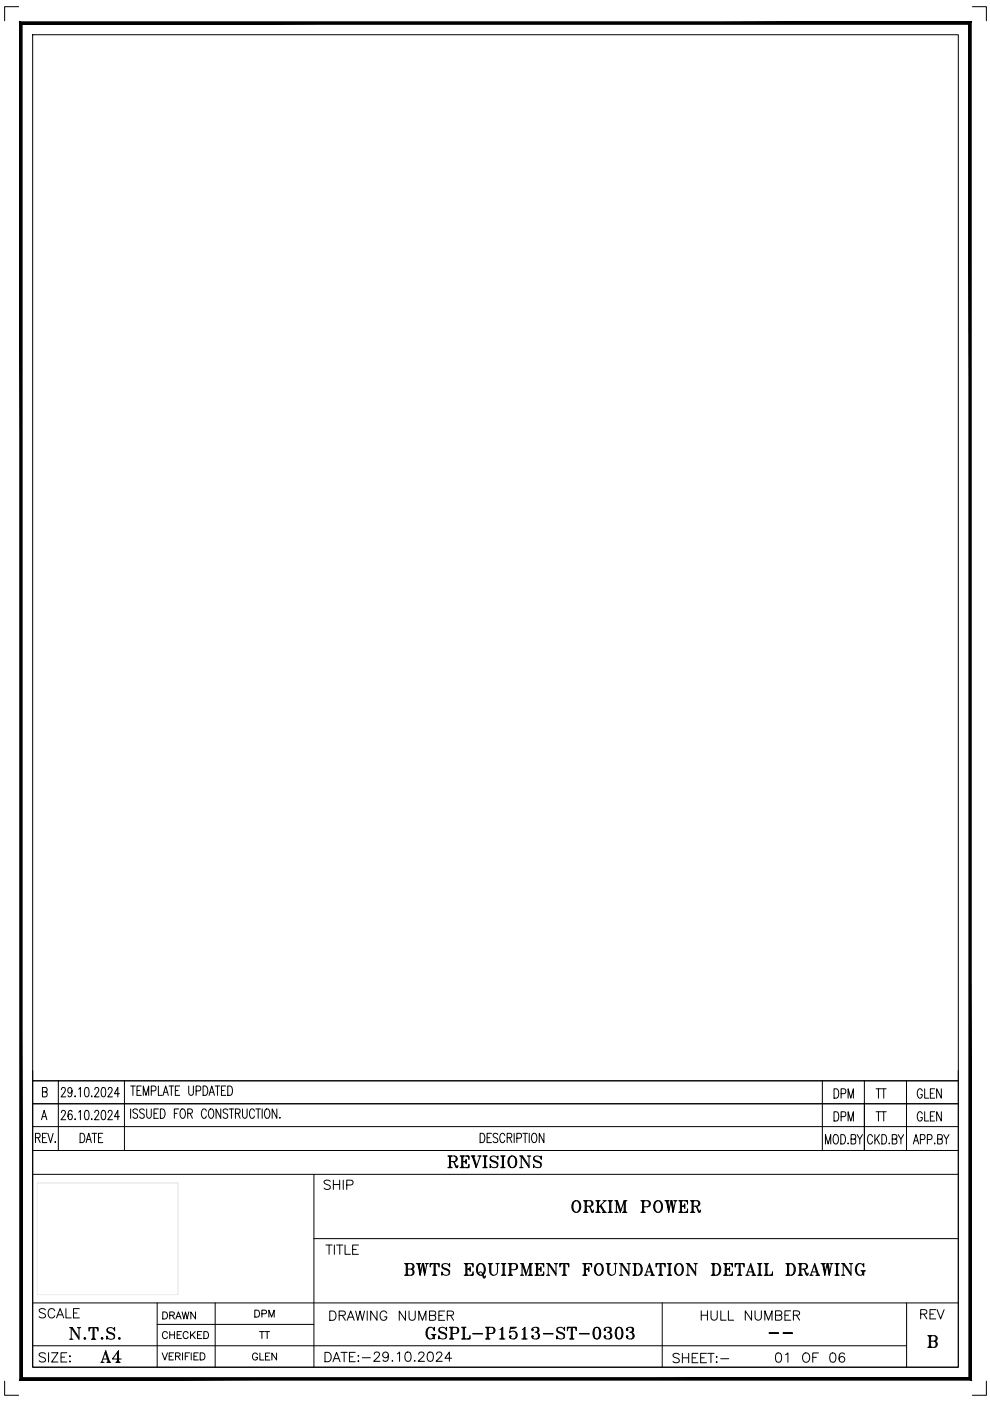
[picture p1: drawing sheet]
<svg xmlns="http://www.w3.org/2000/svg" width="210mm" height="297mm" viewBox="0 0 210 297" stroke-linecap="round" stroke-linejoin="round" font-family="sans-serif">
<!-- layer: Title Block -->
<g fill="none" stroke="#000" stroke-width=".21">
<path d="M3.9 1.4h-2.9v3M6.9 7.4h196.3v282.5h-196.3zM206.2 1.4h2.9v3M6.9 227v62.9h196.3v-62.9M6.9 238.9h196.3M6.9 234h196.3M6.9 229.2h196.3M8.8 237.4l.6-2 .5 2M9 231.5l.9-.1 .1-.3-.1-.4-.9-.1v2h.7l.2-.2 .1-.5-.3-.4M9 236.7h.7M12.4 229.2v14.7M13 235.9l.1-.3a.45 .45 0 0 1 .6-.1 .45 .45 0 0 1 .1 .7l-.9 1.2h1"/>
<path d="M13 231l.1-.2a.45 .45 0 0 1 .6-.1 .45 .45 0 0 1 .1 .6l-.9 1.3h1M15.3 235.7l-.1-.2-.4-.1a1.36 1.36 0 0 0 0 2 .58 .58 0 0 0 .5-.7 .58 .58 0 0 0-.7-.4l-.2 .4M15.3 231.2l-.2 .5a.54 .54 0 0 1-.7-.5 .54 .54 0 0 1 .7-.5 1.57 1.57 0 0 1-.3 1.9l-.3-.1-.1-.2M15.8 232.5h.2zM15.9 237.2v.2zM16.7 235.8l.3-.4v2M16.7 230.9l.3-.3v2M18.1 235.5l.4-.1a1.36 1.36 0 0 1 0 2h-.2a1.54 1.54 0 0 1-.2-1.9zM18.1 230.7l.4-.1a1.36 1.36 0 0 1 0 2h-.2a1.57 1.57 0 0 1-.2-1.9zM19.5 237.2v.2zM19.5 232.4v.2zM20.1 235.9l.3-.5h.3l.2 .4-.2 .7-.7 .9h1"/>
<path d="M20.1 231l.3-.4 .4 .1 .1 .2-.2 .7-.7 1h1M21.7 235.5l.3-.1a1.36 1.36 0 0 1 0 2h-.1a1.46 1.46 0 0 1-.2-1.9zM21.7 230.7l.3-.1a1.36 1.36 0 0 1 0 2h-.1a1.5 1.5 0 0 1-.2-1.9zM22.9 235.9l.3-.5h.3l.3 .4-.2 .7-.8 .9h1M22.9 231l.2-.3 .4-.1 .2 .2 .1 .3-1 1.5h1M25.3 236.7h-1l.7-1.3v2M25.3 231.9h-1l.7-1.3v2M26.4 229.2v14.7M27.7 235.1v2M27.7 230.3h1M28.2 230.3v1.9M29 231.2h.6"/>
<path d="M29.2 235.4a.52 .52 0 0 0-.6-.3 .52 .52 0 0 0-.4 .5l.1 .3 .7 .3a.53 .53 0 0 1 0 .9 .53 .53 0 0 1-.8-.3M30 230.3h-1v1.9h1M30.4 232.2v-1.9l.6 1.9 .5-1.9v1.9M30.6 235.4a.49 .49 0 0 0-.7-.3 .49 .49 0 0 0-.2 .7l.6 .4a.53 .53 0 0 1 .2 .8 .53 .53 0 0 1-.9-.2M31.1 235.1v1.4a.49 .49 0 0 0 .2 .5 .49 .49 0 0 0 .6 0l.2-.5v-1.4M32.1 231.3l.8-.1 .2-.3-.2-.5-.8-.1v1.9M32.6 236.1h.6M33.6 235.1h-1v2h1M33.6 230.3v1.9h.8M34 235.1h.5a1.2 1.2 0 0 1 0 2h-.5zM34.6 232.2l.5-1.9 .6 1.9M34.8 231.6h.7"/>
<path d="M35.8 230.3h1M36.3 230.3v1.9M37 236.1h.5M37.2 231.2h.5M37.9 235.1h-.9v2M38.1 230.3h-.9v1.9h.9M38.4 235.2l.2-.1a.93 .93 0 0 1 .6 1.5 .5 .5 0 0 1-.8 .4l-.2-.7v-.7zM39.8 236.1l.8-.1 .2-.3-.2-.5-.8-.1v2M40 230.3l.1 1.7a.48 .48 0 0 0 .4 .2 .48 .48 0 0 0 .4-.2l.1-1.7M40.3 236.1l.5 1M41.6 231.3h.6l.4-.4a.54 .54 0 0 0-.4-.6h-.6v1.9M43.1 230.3h.4a1.2 1.2 0 0 1 0 1.9h-.4z"/>
<path d="M43.8 235.6a.49 .49 0 0 0-.8-.4 1.38 1.38 0 0 0 .1 1.9 .55 .55 0 0 0 .7-.5M44.3 232.2l.6-1.9 .6 1.9M44.5 235.2l.1-.1a1.05 1.05 0 0 1 .6 1.7l-.3 .3a1.1 1.1 0 0 1-.6-1.7zM44.5 231.6h.8M45.6 230.3h1M46.1 230.3v1.9M46.8 235.1v2l-1-2v2M47 231.2h.5M47.9 230.3h-.9v1.9h.9M48.3 235.4a.51 .51 0 0 0-.6-.3 .51 .51 0 0 0-.4 .5l.1 .3 .8 .3a.52 .52 0 0 1-.1 .9 .52 .52 0 0 1-.8-.3M48.3 230.3h.5a1.23 1.23 0 0 1 0 1.9h-.5zM48.6 235.1h1"/>
<path d="M49.1 235.1v2M49.9 236.1l.9-.1 .1-.3-.1-.5-.9-.1v2M50.4 236.1l.5 1M51.4 235.1v1.4a.49 .49 0 0 0 .3 .5 .49 .49 0 0 0 .5 0l.2-.5v-1.4M54 235.6a.55 .55 0 0 0-.7-.5 .55 .55 0 0 0-.4 .8l.1 .7a.5 .5 0 0 0 .5 .5 .5 .5 0 0 0 .5-.5M54.2 235.1h1M54.7 235.1v2M55.6 235.1v2M56.4 235.2l.1-.1a.94 .94 0 0 1 .7 1.5 .5 .5 0 0 1-.8 .4l-.3-.7v-.4zM58.7 235.1v2l-1-2v2M59.3 236.9v.2zM174.4 229.2v14.7"/>
<path d="M183.3 229.2v14.7M192.2 229.2v14.7M6.9 243.9h196.3M6.9 249h196.3M7.5 241.2l.9-.1 .1-.3-.1-.4-.9-.1v2M8 241.2l.5 1.1M9 241.2h.6M9.9 240.3h-.9v2h.9M10.1 240.3l.6 2 .6-2M11.7 242.1v.2zM17 240.3h.5a1.17 1.17 0 0 1 0 2h-.5zM18.3 242.3l.5-2 .6 2"/>
<path d="M18.5 241.6h.7M19.5 240.3h1M20 240.3v2M20.9 241.2h.5M21.8 240.3h-.9v2h.9M66.6 249v40.9M101.8 240.3h.5a1.17 1.17 0 0 1 0 2h-.5zM103.3 241.2h.6M104.2 240.3h-.9v2M105.5 240.6a.49 .49 0 0 0-.6-.3 .49 .49 0 0 0-.3 .6l.7 .4a.53 .53 0 0 1 .1 .9 .53 .53 0 0 1-.9-.2M107 240.7a.49 .49 0 0 0-.7-.3 1.35 1.35 0 0 0 .1 1.9 .52 .52 0 0 0 .6-.5M107.5 241.2l.9-.1 .1-.3-.1-.4-.9-.1v2"/>
<path d="M108 241.2l.5 1.1M109 240.3v2M109.6 241.3l.8-.1 .2-.3-.2-.5-.8-.1v2M110.9 240.3h1M111.3 240.3v2M112.2 240.3v2M113 240.4l.1-.1a.61 .61 0 0 1 .7 .7v.5a.59 .59 0 0 1-.5 .8 .59 .59 0 0 1-.6-.8l.1-.8zM115.3 240.3v2l-1-2v2M175 242.5v-1.9l.6 1.9 .5-1.9v1.9M176.9 240.6h.2a.85 .85 0 0 1 .7 1.2 .59 .59 0 0 1-.6 .8 .59 .59 0 0 1-.6-.8l.1-.8zM178.3 240.6h.5a1.2 1.2 0 0 1 0 1.9h-.5zM179.8 242.4v.1z"/>
<path d="M180.5 241.5l.8-.1 .1-.3-.1-.5h-.8v1.9h.6l.3-.1v-.5l-.3-.4M181.7 240.6l.6 .9v1M182.9 240.6l-.6 .9M185 241a.55 .55 0 0 0-.7-.4 .55 .55 0 0 0-.4 .7v.5a.55 .55 0 0 0 .4 .7 .55 .55 0 0 0 .7-.4M185.5 240.6v1.9M185.9 241.4l.6 1.1M186.5 240.6l-1 1.3M187 240.6h.5a1.23 1.23 0 0 1 0 1.9h-.5zM188.5 242.4v.1zM189.2 241.5h.6l.3-.2 .1-.4-.2-.3h-.8v1.9h.6l.3-.1v-.7l-.3-.2M190.4 240.6l.6 .9v1M191.6 240.6l-.6 .9"/>
<path d="M193.6 242.5l.6-1.9 .6 1.9M193.9 241.9h.7M195.1 241.6h.7a.56 .56 0 0 0 .3-.5 .56 .56 0 0 0-.3-.5h-.7v1.9M196.6 241.6l.9-.1 .1-.3-.1-.6h-.9v1.9M198.2 242.4v.1zM198.8 241.5l.9-.1 .1-.3-.1-.5h-.9v1.9h.7l.2-.1 .1-.5-.3-.4M200.1 240.6l.5 .9v1M201.2 240.6l-.6 .9M6.9 276.2h196.3M33.3 276.2v13.7M45.6 276.2v13.7M66.6 262.6h136.6"/>
<path d="M140.4 276.2v13.7M192.2 276.2v13.7M1 292.8v3h2.9M6.9 285.3h185.3M9.6 287.1a.76 .76 0 0 0-1.3 .2l.2 .2 .9 .4 .2 .6a.9 .9 0 0 1-1.3 0M10.3 286.8v2M11 286.8h1.3l-1.3 2h1.3M12.9 287.7h.8M14.2 286.8h-1.3v2h1.3M14.7 287.5h.2zM14.8 288.6v.2zM33.3 280.8h33.3"/>
<path d="M34.4 286.8l.6 1.5 .5-1.5M35.9 287.5h.5M36.8 286.8h-.9v1.5h.9M37.2 287.5h.9v-.5l-.9-.2v1.5M37.7 287.5l.5 .8M38.7 286.8v1.5M39.3 287.5h.5M40.2 286.8h-.9v1.5M40.5 286.8v1.5M41.1 287.5h.6M42 286.8h-.9v1.5h.9M42.4 286.8h.6a.81 .81 0 0 1 .5 .8 .81 .81 0 0 1-.5 .7h-.6z"/>
<path d="M82.3 287.3a.62 .62 0 0 1-.8 .5 .62 .62 0 0 1-.2-1 .62 .62 0 0 1 1 .1 1.88 1.88 0 0 1-.2 1.6 .6 .6 0 0 1-.9-.1M83.1 288.5h.2zM84.3 287l.4-.3v1.9M86.1 286.7a.64 .64 0 0 1 1 .3 .98 .98 0 0 1-.7 1.6 1.24 1.24 0 0 1-.3-1.9zM87.8 288.5h.2zM88.8 287.1l.1-.2a.63 .63 0 0 1 .9 0 .63 .63 0 0 1-.2 .8l-.9 .9h1.3M90.9 286.7a.64 .64 0 0 1 .9 .3 .98 .98 0 0 1-.7 1.6 1.24 1.24 0 0 1-.2-1.9zM92.5 287.1l.2-.4h.6l.3 .2 .1 .3-1.2 1.4h1.3M95.8 288h-1.5l1-1.3v1.9M196.7 283.2h1.4a.61 .61 0 0 1 .6 .7l-.2 .3-.4 .2M196.8 283.2l.2 .1M196.9 283.2l.1 .2"/>
<path d="M197 283.2v2.5M197 285.5l-.2 .2M197 285.4l-.1 .3M197.2 283.3v2.2M197.3 283.2v2.5M197.3 285.4l.1 .3M197.3 285.5l.2 .2M197.4 283.2l-.1 .2M197.5 283.2l-.2 .1M198.1 283.2l.4 .3-.1 .7-1.1 .2M198.1 284.4a.66 .66 0 0 1 .6 .6 .66 .66 0 0 1-.6 .7h-1.4M198.1 284.4l.4 .3v.6l-.4 .4"/>
<path d="M198.5 283.4l.1 .3-.1 .4M198.5 284.6l.1 .2-.1 .6M209.1 292.8v3h-2.9"/>
</g>
<path d="M4.2 4.6l.5 287.5v-287zM4.2 4.6l.5 287.5-.5 .5zM4.7 292.1l-.5 .5 201.2-.5zM4.2 292.6l201.2-.5 .5 .5zM205.4 5.1v287l.5 .5zM205.9 4.6v288l-.5-287.5zM4.7 5.1h200.7l.5-.5zM4.2 4.6h201.7l-201.2 .5z" fill="#000" stroke="#000" stroke-width=".21"/>
<path d="M7.9 250.8h29.8v23.7h-29.8z" fill="none" stroke="#e6e6e6" stroke-width=".21"/>
<text font-size="6.6" x="85" y="272.3">BWTS EQUIPMENT FOUNDATION DETAIL DRAWING</text>
<g font-size="5.7">
<text x="94.2" y="248.7">REVISIONS</text>
<text x="120.3" y="258.2">ORKIM POWER</text>
<text x="13.8" y="285">N.T.S.</text>
<text x="89.6" y="285">GSPL-P1513-ST-0303</text>
<text x="20.5" y="290">A4</text>
</g>
<g font-size="5.3">
<text x="7.4" y="280.8">SCALE</text>
<text x="69.1" y="281.2">DRAWING NUMBER</text>
<text x="147.8" y="281.2">HULL NUMBER</text>
<text x="68.1" y="290">DATE:-</text>
</g>
<g font-size="4.9">
<text x="176" y="233.9">DPM</text>
<text x="184.9" y="233.9">TT</text>
<text x="193.7" y="233.9">GLEN</text>
<text x="176" y="238.8">DPM</text>
<text x="184.9" y="238.8">TT</text>
<text x="193.7" y="238.8">GLEN</text>
<text x="67.7" y="253.3">SHIP</text>
<text x="68.1" y="267.1">TITLE</text>
<text x="194.4" y="280.8">REV</text>
<text x="141.8" y="290">SHEET:-</text>
<text x="163.7" y="290">01 OF 06</text>
</g>
<g font-size="4.4">
<text x="33.5" y="280.8">DRAWN</text>
<text x="53.3" y="280.5">DPM</text>
<text x="33.5" y="285">CHECKED</text>
<text x="54" y="285">TT</text>
<text x="52.6" y="289.6">GLEN</text>
</g>
<text font-size="3.1" x="162.3" y="284">--</text>
</svg>
